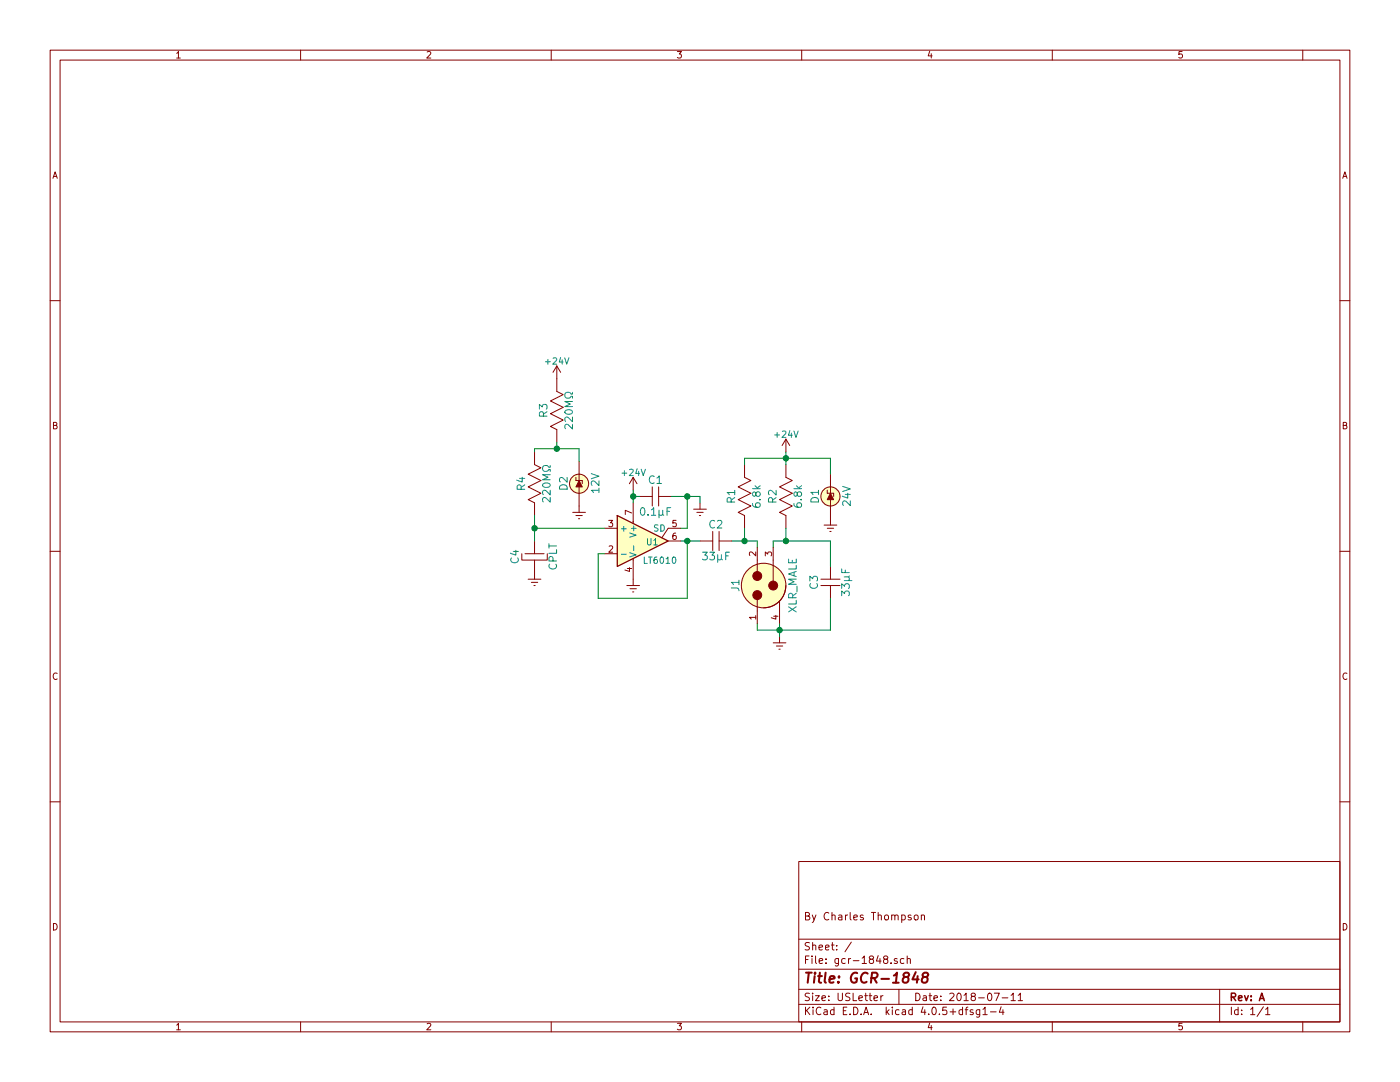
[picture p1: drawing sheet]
EESchema Schematic File Version 2
LIBS:power
LIBS:device
LIBS:transistors
LIBS:conn
LIBS:linear
LIBS:regul
LIBS:74xx
LIBS:cmos4000
LIBS:adc-dac
LIBS:memory
LIBS:xilinx
LIBS:microcontrollers
LIBS:dsp
LIBS:microchip
LIBS:analog_switches
LIBS:motorola
LIBS:texas
LIBS:intel
LIBS:audio
LIBS:interface
LIBS:digital-audio
LIBS:philips
LIBS:display
LIBS:cypress
LIBS:siliconi
LIBS:opto
LIBS:atmel
LIBS:contrib
LIBS:valves
LIBS:ansi
LIBS:gcr-1848
LIBS:gcr-1848-cache
EELAYER 25 0
EELAYER END
$Descr USLetter 11000 8500
encoding utf-8
Sheet 1 1
Title "GCR-1848"
Date "2018-07-11"
Rev "A"
Comp ""
Comment1 "By Charles Thompson"
Comment2 ""
Comment3 ""
Comment4 ""
$EndDescr
$Comp
L Earth #PWR01
U 1 1
P 4200 4500
F 0 "#PWR01" H 4200 4250 50  0001 C CNN
F 1 "Earth" H 4200 4350 50  0001 C CNN
F 2 "" H 4200 4500 50  0000 C CNN
F 3 "" H 4200 4500 50  0000 C CNN
	1    4200 4500
	1    0    0    -1  
$EndComp
$Comp
L US_R R4
U 1 1
P 4200 3800
F 0 "R4" H 4200 3700 60  0000 C CNN
F 1 "220MΩ" H 4200 3900 60  0000 C CNN
F 2 "Resistors_SMD:R_0805" H 4200 3900 60  0001 C CNN
F 3 "" H 4200 3900 60  0001 C CNN
	1    4200 3800
	0    1    1    0   
$EndComp
$Comp
L US_ZENER D2
U 1 1
P 4550 3800
F 0 "D2" H 4550 3925 60  0000 C CNN
F 1 "12V" H 4550 3675 60  0000 C CNN
F 2 "Diodes_SMD:SOD-123" H 4550 3800 60  0001 C CNN
F 3 "" H 4550 3800 60  0001 C CNN
	1    4550 3800
	0    -1   -1   0   
$EndComp
$Comp
L Earth #PWR02
U 1 1
P 4550 3975
F 0 "#PWR02" H 4550 3725 50  0001 C CNN
F 1 "Earth" H 4550 3825 50  0001 C CNN
F 2 "" H 4550 3975 50  0000 C CNN
F 3 "" H 4550 3975 50  0000 C CNN
	1    4550 3975
	-1   0    0    -1  
$EndComp
$Comp
L US_R R3
U 1 1
P 4375 3225
F 0 "R3" H 4375 3125 60  0000 C CNN
F 1 "220MΩ" H 4375 3325 60  0000 C CNN
F 2 "Resistors_SMD:R_0805" H 4375 3325 60  0001 C CNN
F 3 "" H 4375 3325 60  0001 C CNN
	1    4375 3225
	0    1    1    0   
$EndComp
$Comp
L Earth #PWR03
U 1 1
P 4975 4550
F 0 "#PWR03" H 4975 4300 50  0001 C CNN
F 1 "Earth" H 4975 4400 50  0001 C CNN
F 2 "" H 4975 4550 50  0000 C CNN
F 3 "" H 4975 4550 50  0000 C CNN
	1    4975 4550
	1    0    0    -1  
$EndComp
$Comp
L US_C C1
U 1 1
P 5150 3900
F 0 "C1" H 5150 3775 60  0000 C CNN
F 1 "0.1μF" H 5150 4025 60  0000 C CNN
F 2 "Capacitors_SMD:C_0805" H 5150 4025 60  0001 C CNN
F 3 "" H 5150 4025 60  0001 C CNN
	1    5150 3900
	-1   0    0    1   
$EndComp
$Comp
L Earth #PWR04
U 1 1
P 5500 3950
F 0 "#PWR04" H 5500 3700 50  0001 C CNN
F 1 "Earth" H 5500 3800 50  0001 C CNN
F 2 "" H 5500 3950 50  0000 C CNN
F 3 "" H 5500 3950 50  0000 C CNN
	1    5500 3950
	1    0    0    -1  
$EndComp
$Comp
L LT6010 U1
U 1 1
P 5050 4250
F 0 "U1" H 5125 4245 50  0000 C CNN
F 1 "LT6010" H 5050 4100 50  0000 L CNN
F 2 "Housings_SOIC:SOIC-8_3.9x4.9mm_Pitch1.27mm" H 5000 4350 50  0001 C CNN
F 3 "" H 5100 4450 50  0000 C CNN
	1    5050 4250
	1    0    0    -1  
$EndComp
$Comp
L +24V #PWR05
U 1 1
P 4975 3850
F 0 "#PWR05" H 4975 3700 50  0001 C CNN
F 1 "+24V" H 4975 3990 50  0000 C CNN
F 2 "" H 4975 3850 50  0000 C CNN
F 3 "" H 4975 3850 50  0000 C CNN
	1    4975 3850
	1    0    0    -1  
$EndComp
$Comp
L +24V #PWR06
U 1 1
P 4375 2975
F 0 "#PWR06" H 4375 2825 50  0001 C CNN
F 1 "+24V" H 4375 3115 50  0000 C CNN
F 2 "" H 4375 2975 50  0000 C CNN
F 3 "" H 4375 2975 50  0000 C CNN
	1    4375 2975
	-1   0    0    -1  
$EndComp
$Comp
L CAPSL C4
U 1 1
P 4200 4375
F 0 "C4" H 4200 4225 60  0000 C CNN
F 1 "CPLT" H 4200 4525 60  0000 C CNN
F 2 "" H 4200 4500 60  0001 C CNN
F 3 "" H 4200 4500 60  0001 C CNN
	1    4200 4375
	0    1    -1   0   
$EndComp
$Comp
L XLR_MALE J1
U 1 1
P 6000 4600
F 0 "J1" H 6000 4825 60  0000 C CNN
F 1 "XLR_MALE" H 6000 4375 60  0000 C CNN
F 2 "" H 6000 4600 60  0001 C CNN
F 3 "" H 6000 4600 60  0001 C CNN
	1    6000 4600
	0    -1   -1   0   
$EndComp
$Comp
L US_R R1
U 1 1
P 5850 3900
F 0 "R1" H 5850 3800 60  0000 C CNN
F 1 "6.8k" H 5850 4000 60  0000 C CNN
F 2 "Resistors_SMD:R_0805" H 5850 4000 60  0001 C CNN
F 3 "" H 5850 4000 60  0001 C CNN
	1    5850 3900
	0    1    1    0   
$EndComp
$Comp
L US_R R2
U 1 1
P 6175 3900
F 0 "R2" H 6175 3800 60  0000 C CNN
F 1 "6.8k" H 6175 4000 60  0000 C CNN
F 2 "Resistors_SMD:R_0805" H 6175 4000 60  0001 C CNN
F 3 "" H 6175 4000 60  0001 C CNN
	1    6175 3900
	0    1    1    0   
$EndComp
$Comp
L US_ZENER D1
U 1 1
P 6525 3900
F 0 "D1" H 6525 4025 60  0000 C CNN
F 1 "24V" H 6525 3775 60  0000 C CNN
F 2 "Diodes_SMD:SOD-123" H 6525 3900 60  0001 C CNN
F 3 "" H 6525 3900 60  0001 C CNN
	1    6525 3900
	0    -1   -1   0   
$EndComp
$Comp
L Earth #PWR07
U 1 1
P 6525 4075
F 0 "#PWR07" H 6525 3825 50  0001 C CNN
F 1 "Earth" H 6525 3925 50  0001 C CNN
F 2 "" H 6525 4075 50  0000 C CNN
F 3 "" H 6525 4075 50  0000 C CNN
	1    6525 4075
	1    0    0    -1  
$EndComp
$Comp
L US_C C3
U 1 1
P 6525 4575
F 0 "C3" H 6525 4450 60  0000 C CNN
F 1 "33μF" H 6525 4700 60  0000 C CNN
F 2 "Capacitors_SMD:C_2220" H 6525 4700 60  0001 C CNN
F 3 "" H 6525 4700 60  0001 C CNN
	1    6525 4575
	0    1    1    0   
$EndComp
$Comp
L US_C C2
U 1 1
P 5625 4250
F 0 "C2" H 5625 4125 60  0000 C CNN
F 1 "33μF" H 5625 4375 60  0000 C CNN
F 2 "Capacitors_SMD:C_2220" H 5625 4375 60  0001 C CNN
F 3 "" H 5625 4375 60  0001 C CNN
	1    5625 4250
	-1   0    0    1   
$EndComp
$Comp
L Earth #PWR08
U 1 1
P 6125 5000
F 0 "#PWR08" H 6125 4750 50  0001 C CNN
F 1 "Earth" H 6125 4850 50  0001 C CNN
F 2 "" H 6125 5000 50  0000 C CNN
F 3 "" H 6125 5000 50  0000 C CNN
	1    6125 5000
	1    0    0    -1  
$EndComp
$Comp
L +24V #PWR09
U 1 1
P 6175 3550
F 0 "#PWR09" H 6175 3400 50  0001 C CNN
F 1 "+24V" H 6175 3690 50  0000 C CNN
F 2 "" H 6175 3550 50  0000 C CNN
F 3 "" H 6175 3550 50  0000 C CNN
	1    6175 3550
	1    0    0    -1  
$EndComp
Wire Wire Line
	4200 3525 4200 3550
Wire Wire Line
	4550 3625 4550 3525
Wire Wire Line
	4550 3525 4200 3525
Wire Wire Line
	4375 3525 4375 3475
Connection ~ 4375 3525
Wire Wire Line
	4200 4050 4200 4250
Wire Wire Line
	4200 4150 4750 4150
Connection ~ 4200 4150
Wire Wire Line
	4750 4350 4700 4350
Wire Wire Line
	4700 4350 4700 4700
Wire Wire Line
	4700 4700 5400 4700
Wire Wire Line
	5400 4700 5400 4250
Wire Wire Line
	4975 3850 4975 3950
Wire Wire Line
	4975 3900 5025 3900
Connection ~ 4975 3900
Wire Wire Line
	5350 4150 5400 4150
Wire Wire Line
	5400 4150 5400 3900
Wire Wire Line
	5275 3900 5500 3900
Wire Wire Line
	5500 3900 5500 3950
Connection ~ 5400 3900
Connection ~ 5400 4250
Wire Wire Line
	5950 4250 5950 4300
Connection ~ 5850 4250
Wire Wire Line
	6075 4300 6075 4250
Wire Wire Line
	6075 4250 6525 4250
Wire Wire Line
	5850 3650 5850 3600
Wire Wire Line
	5850 3600 6525 3600
Wire Wire Line
	6175 3550 6175 3650
Connection ~ 6175 3600
Wire Wire Line
	6525 4250 6525 4450
Connection ~ 6175 4250
Wire Wire Line
	6525 4950 6525 4700
Wire Wire Line
	5950 4950 6525 4950
Wire Wire Line
	6125 4900 6125 5000
Wire Wire Line
	5950 4950 5950 4900
Connection ~ 6125 4950
Wire Wire Line
	5350 4250 5500 4250
Wire Wire Line
	5750 4250 5950 4250
Wire Wire Line
	6525 3600 6525 3725
Wire Wire Line
	5850 4150 5850 4250
Wire Wire Line
	6175 4150 6175 4250
$EndSCHEMATC
